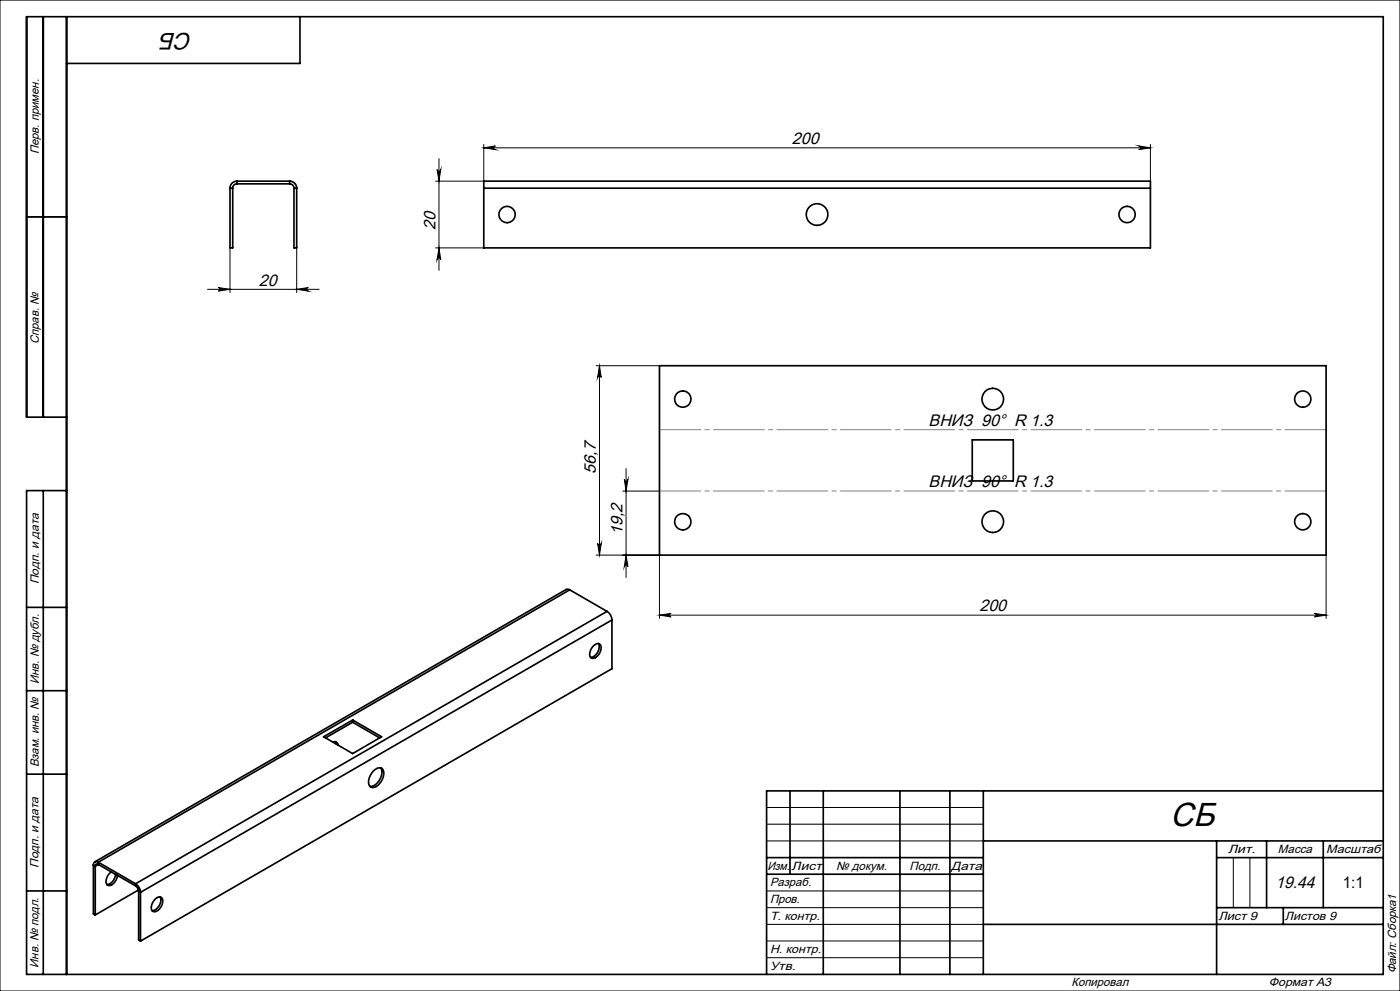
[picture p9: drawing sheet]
<svg xmlns="http://www.w3.org/2000/svg" width="420mm" height="297mm" viewBox="0 0 420 297" stroke-linecap="round" stroke-linejoin="round" font-family="sans-serif">
<g fill="none" stroke="#000" stroke-width=".3">
<path d="M0 0h420v297h-420zM131.1 50.8a.55 .55 0 0 0 .6 .5 .55 .55 0 0 0 .5-.5l-.5 3.5zM131.7 47.6v33.4M145.1 43.3v11h-14.4M145.1 44.3h200M145.1 44.3l3.5-.6a.55 .55 0 0 0-.5 .6 .55 .55 0 0 0 .5 .5zM341.6 43.7l3.5 .6-3.5 .5a.55 .55 0 0 0 .5-.5 .55 .55 0 0 0-.5-.6zM345.1 43.3v11M8 65h12M69 74.3v13.4M89 74.3v13.4M130.7 74.3h14.4"/>
<path d="M131.7 74.3l.5 3.5a.55 .55 0 0 0-.5-.5 .55 .55 0 0 0-.6 .5zM62.3 86.7h33.4M65.5 86.2l3.5 .5-3.5 .5a.53 .53 0 0 0 .5-.5 .53 .53 0 0 0-.5-.5zM89 86.7l3.5-.5a.53 .53 0 0 0-.5 .5 .53 .53 0 0 0 .5 .5zM178.8 109.6h19M179.8 109.6l.6 3.5a.55 .55 0 0 0-.6-.5 .55 .55 0 0 0-.5 .5zM179.8 109.6v56.8M186.8 147.2h11M187.3 143.7a.55 .55 0 0 0 .5 .5 .55 .55 0 0 0 .6-.5l-.6 3.5zM187.8 140.4v32.7M178.8 166.4h19v18.9M179.3 162.8a.55 .55 0 0 0 .5 .6 .55 .55 0 0 0 .6-.6l-.6 3.6z"/>
<path d="M187.8 166.4l.6 3.5a.55 .55 0 0 0-.6-.5 .55 .55 0 0 0-.5 .5zM397.8 166.4v18.9M197.8 184.4h200M197.8 184.4l3.5-.6a.53 .53 0 0 0-.5 .6 .53 .53 0 0 0 .5 .5zM394.3 183.8l3.5 .6-3.5 .5a.53 .53 0 0 0 .5-.5 .53 .53 0 0 0-.5-.6zM230 242h65M230 247h65M230 252h65M370 257v15M375 257v15M230 267h65M230 272h65"/>
<path d="M230 277h65M230 282h65M230 287h65"/>
</g>
<g fill="none" stroke="#000" stroke-width=".5">
<path d="M13 5v120M20 5v287M90 5v14h-70M69 56.4h.8M69 56.4v17.9h.8v-17.9M71.1 55.1a1.21 1.21 0 0 0-1.3 1.3M71.1 54.3a2.05 2.05 0 0 0-2.1 2.1M71.1 54.3v.8M71.1 54.3h15.8M71.1 55.1h15.8M86.9 55.1a1.27 1.27 0 0 1 1.3 1.3M86.9 54.3a2.11 2.11 0 0 1 2.1 2.1"/>
<path d="M86.9 54.3v.8M88.2 56.4h.8M88.2 56.4v17.9h.8v-17.9M145.1 56.4v-2.1h200v2.1M145.1 56.4h200M145.1 56.4v17.9h200v-17.9M8 65h12M197.8 109.6h200v56.8h-200zM20 125h-12v-120h407v287h-407v-145h12M291.7 131.8h12.3v12.3h-12.3zM13 147v145M170.9 176.8l-.5-.2-.5 .1-141.5 81.6"/>
<path d="M170.9 176.8l-141.4 81.6M170.9 176.8l11.2 6.4M8 182h12M177.9 193.7a1.51 1.51 0 0 1 2.2-.5 3.1 3.1 0 0 1-2.4 4.1 1.48 1.48 0 0 1-.6-2.3zM179.5 192.9a3.1 3.1 0 0 1-2.3 4.1M182.1 183.2a3.4 3.4 0 0 1 1.5 2.6M182.1 183.2l-141.4 81.7M183.6 185.8l-141.4 81.6M183.6 185.8v14.6l-141.4 81.6M8 207h12M105.8 215.8v.7M105.8 216.5l8.1 4.7"/>
<path d="M105.8 216.5l-8.2 4.7M8 232h12M97.1 220.8l8.7-5 8.7 5-8.7 5zM99.8 222.4a1.23 1.23 0 0 1 1.7 1M100.6 222.3l.4 .8M112 231.1a1.76 1.76 0 0 1 2.9-.4 4.3 4.3 0 0 1-3.1 5.3 1.89 1.89 0 0 1-1-2.9zM114.2 230.1a4.2 4.2 0 0 1-2.8 5.6h-.4M237 237v25M247 237v55M270 237v55M285 237v55M295 237v55"/>
<path d="M415 237h-185v55M28 259.3l.6 .3M28 259.3v14.6l.6 .3M28.6 259.6v14.6M29.5 259.1a.56 .56 0 0 0-.7-.1 .56 .56 0 0 0-.2 .6M29.5 258.4a.9 .9 0 0 0-1.1-.1 .9 .9 0 0 0-.4 1M29.5 258.4l11.2 6.5M29.5 259.1l11.2 6.4M29.5 258.4v.7M29.5 259.1l-.9 .5M230 257h65M295 252h120"/>
<path d="M365 252v40M365 257h50M380 252v20M397 252v20M8 267h12M33.4 261.3a3.1 3.1 0 0 0-1.2 3.9 2.16 2.16 0 0 0 2.7-1.5l.3-1.3M34.7 262.1a3.2 3.2 0 0 1-2.6 3M40.7 265.5l.6 .7 .3 .9M40.7 264.9a3.2 3.2 0 0 1 1.5 2.5M40.7 264.9v.6M41.5 266.7l-12.9 7.5M41.6 267.1l.6 .3"/>
<path d="M41.6 267.1v14.6l.6 .3M42.2 267.4v14.6M46.6 269.4a1.22 1.22 0 0 1 1.6-.5 1.22 1.22 0 0 1 .6 1.6 2.9 2.9 0 0 1-2.9 2.7 2.29 2.29 0 0 1 .2-3.3zM48 268.8a3.1 3.1 0 0 1-2.4 4.1M230 262h65M295 277h120M365 272h50M385 272v5"/>
<circle cx="152.1" cy="64.3" r="2.45"/>
<circle cx="245.1" cy="64.3" r="3.3"/>
<circle cx="338.1" cy="64.3" r="2.46"/>
<circle cx="204.8" cy="119.6" r="2.46"/>
<circle cx="297.8" cy="119.6" r="3.2"/>
<circle cx="390.8" cy="119.6" r="2.45"/>
<circle cx="204.8" cy="156.4" r="2.46"/>
<circle cx="297.8" cy="156.4" r="3.2"/>
<circle cx="390.8" cy="156.4" r="2.45"/>
</g>
<path d="M197.9 128.8h200M397.9 147.2h-200" fill="none" stroke="#808080" stroke-width=".3" stroke-dasharray="15.2 1.3 1.3 1.3" stroke-dashoffset="2.9"/>
<g fill="#000">
<path d="M341.6 43.7l3.5 .6-3.5 .5a.55 .55 0 0 0 .5-.5 .55 .55 0 0 0-.5-.6zM145.1 44.3l3.5-.6a.55 .55 0 0 0-.5 .6 .55 .55 0 0 0 .5 .5zM394.3 183.8l3.5 .6-3.5 .5a.53 .53 0 0 0 .5-.5 .53 .53 0 0 0-.5-.6zM197.8 184.4l3.5-.6a.53 .53 0 0 0-.5 .6 .53 .53 0 0 0 .5 .5z"/>
<path d="M131.7 74.3l.5 3.5a.55 .55 0 0 0-.5-.5 .55 .55 0 0 0-.6 .5zM131.1 50.8a.55 .55 0 0 0 .6 .5 .55 .55 0 0 0 .5-.5l-.5 3.5zM179.3 162.8a.55 .55 0 0 0 .5 .6 .55 .55 0 0 0 .6-.6l-.6 3.6zM179.8 109.6l.6 3.5a.55 .55 0 0 0-.6-.5 .55 .55 0 0 0-.5 .5zM187.8 166.4l.6 3.5a.55 .55 0 0 0-.6-.5 .55 .55 0 0 0-.5 .5zM187.3 143.7a.55 .55 0 0 0 .5 .5 .55 .55 0 0 0 .6-.5l-.6 3.5z"/>
<path d="M65.5 86.2l3.5 .5-3.5 .5a.53 .53 0 0 0 .5-.5 .53 .53 0 0 0-.5-.5zM89 86.7l3.5-.5a.53 .53 0 0 0-.5 .5 .53 .53 0 0 0 .5 .5z"/>
</g>
<text font-size="10" x="351.1" y="247.6">СБ</text>
<text font-size="7.1" x="57.8" y="9.8" transform="rotate(-180 57.8 9.8)">СБ</text>
<g font-size="5">
<text x="237.6" y="43.2">200</text>
<text x="130.6" y="68.9" transform="rotate(-90 130.6 68.9)">20</text>
<text x="77.6" y="85.6">20</text>
<text x="278.6" y="127.7">ВНИЗ 90° R 1.3</text>
<text x="178.8" y="141.9" transform="rotate(-90 178.8 141.9)">56,7</text>
<text x="278.6" y="146.1">ВНИЗ 90° R 1.3</text>
<text x="186.8" y="160.4" transform="rotate(-90 186.8 160.4)">19,2</text>
<text x="293.8" y="183.3">200</text>
<text x="382.7" y="266.1">19.44</text>
</g>
<text font-size="4.8" x="402.9" y="266.1">1:1</text>
<g font-size="3.6">
<text x="11.6" y="46.3" transform="rotate(-90 11.6 46.3)">Перв. примен.</text>
<text x="11.6" y="103.2" transform="rotate(-90 11.6 103.2)">Справ. №</text>
<text x="11.6" y="175.1" transform="rotate(-90 11.6 175.1)">Подп. и дата</text>
<text x="11.6" y="205" transform="rotate(-90 11.6 205)">Инв. № дубл.</text>
<text x="11.6" y="230" transform="rotate(-90 11.6 230)">Взам. инв. №</text>
<text x="368.4" y="255.6">Лит.</text>
<text x="383.4" y="255.6">Масса</text>
<text x="397.8" y="255.6">Масштаб</text>
<text x="11.6" y="260.1" transform="rotate(-90 11.6 260.1)">Подп. и дата</text>
<text x="230.2" y="260.6">Изм.</text>
<text x="237.5" y="260.6">Лист</text>
<text x="250.9" y="260.6">№ докум.</text>
<text x="272.9" y="260.6">Подп.</text>
<text x="285.4" y="260.6">Дата</text>
<text x="231" y="265.6">Разраб.</text>
<text x="231" y="275.6">Т. контр.</text>
<text x="231" y="270.6">Пров.</text>
<text x="365.5" y="275.6">Лист 9</text>
<text x="385.5" y="275.6">Листов 9</text>
<text x="231" y="285.6">Н. контр.</text>
<text x="11.6" y="290" transform="rotate(-90 11.6 290)">Инв. № подл.</text>
<text x="231" y="290.6">Утв.</text>
<text x="418.9" y="291.7" transform="rotate(-90 418.9 291.7)">Файл: Сборка1</text>
<text x="321.5" y="295.6">Копировал</text>
<text x="380.7" y="295.6">Формат А3</text>
</g>
</svg>
